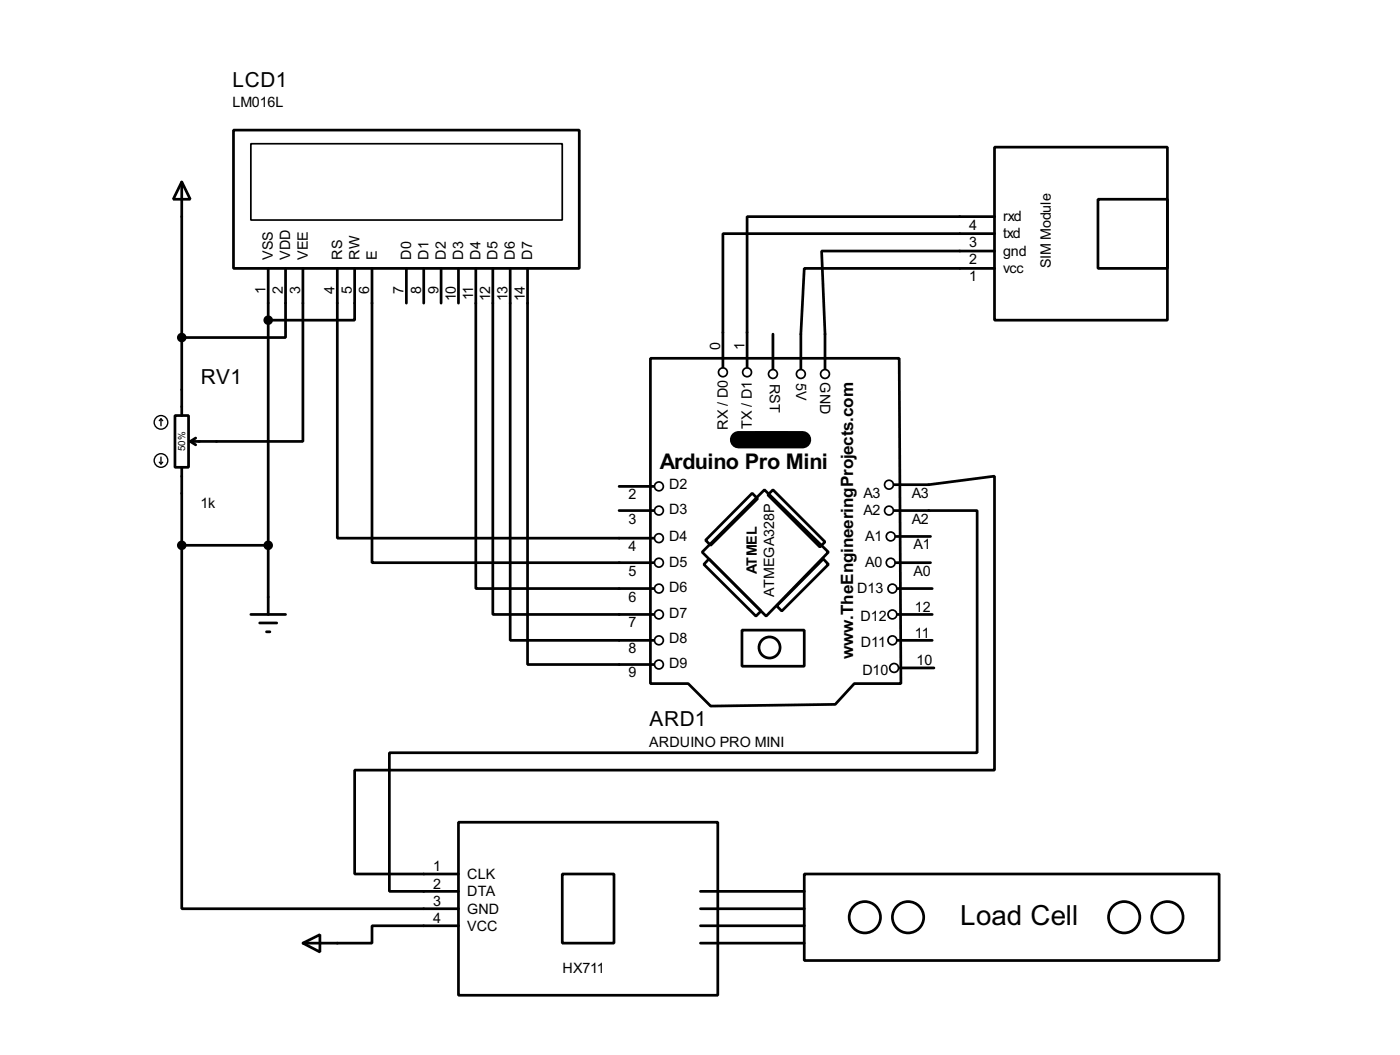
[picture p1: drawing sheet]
<svg xmlns="http://www.w3.org/2000/svg" width="206mm" height="155mm" viewBox="0 0 206 155" stroke-linecap="round" stroke-linejoin="round" font-family="sans-serif">
<g fill="none" stroke="#000" stroke-width=".4">
<path d="M34.3 19.1h50.8v20.3h-50.8zM26.7 26.7l1.3 2.6h-2.5zM26.7 26.7v34.3M39.4 39.4v50.8M42 39.4v10.2h-15.3M44.5 39.4v25.4h-16.5M49.6 39.4v39.6h46.5M52.1 39.4v7.6h-12.7M54.7 39.4v43.2h41.4M59.7 39.4v5.1M62.3 39.4v5.1M64.8 39.4v5.1"/>
<path d="M67.4 39.4v5.1M69.9 39.4v47h26.2M72.4 39.4v50.8h23.7M75 39.4v54.6h21.1M77.5 39.4v58.2h18.6M146.1 21.6h25.4v25.4h-25.4zM146.1 39.4h-27.9l-.5 9.7v5.1M146.1 36.9h-25.4l.5 12.2v5.1M146.1 31.8h-36.3v22.1M146.1 34.3h-39.9v19.6M161.3 29.3h10.2v10.1h-10.2zM95.6 52.6h36.5l.3 47.8h-6.9l-2.8 3-18.3 .3-3.3-3.3h-5.5z"/>
<path d="M113.6 49.1v5.1M25.7 61h2v7.6h-2zM26.7 68.6v11.5M28 64.8l.8 .5M28.8 64.3l-.8 .5M91 71.4h5.1M91 75h5.1M110.5 72.4l.8 .8-6.9 6.9-.7-.8zM111.1 63.6h4.5v2h-4.5zM112.8 72.7l.8-.8 7.6 7.7-.7 .7zM131.4 75h12.2v35.5h-86.4v20.4h10.2M131.4 71.2h5.1l9.6-1.3v43.2h-94v15.2h15.3"/>
<path d="M131.6 78.8h5.1M26.7 80.1v53.3h40.7M26.7 80.1h12.7M36.9 90.2h5.1M38.2 91.5h2.5M39.2 92.8h.5M103.2 81.1l9.1-9.2 9.4 9.2-9.1 9.4zM104.2 82.1l7.6 7.6-.7 .8-7.7-7.6zM109 92.5h9.2v5.3h-9.2zM121 82.1l.7 .8-6.8 6.8-.8-.7zM131.6 82.6h5.1M131.9 86.4h5.1"/>
<path d="M131.9 90.2h5.1M131.9 94h5.1M132.1 98.1h5.1M44.5 138.5l2.5-1.3v2.6zM67.4 120.7h38.1v25.4h-38.1zM67.4 135.9h-12.7v2.6h-10.2M82.6 128.3h7.6v10.2h-7.6zM102.9 133.4h15.3M102.9 130.9h15.3M102.9 135.9h15.3M102.9 138.5h15.3M118.2 128.3h60.9v12.7h-60.9z"/>
<circle cx="113" cy="95.1" r="1.55"/>
<circle cx="127" cy="134.7" r="2.3"/>
<circle cx="133.4" cy="134.7" r="2.3"/>
<circle cx="165.1" cy="134.7" r="2.3"/>
<circle cx="171.5" cy="134.7" r="2.3"/>
</g>
<g fill="none" stroke="#000" stroke-width=".25">
<path d="M36.9 21.1h45.7v11.2h-45.7z"/>
<circle cx="106.2" cy="54.7" r=".65"/>
<circle cx="109.7" cy="54.7" r=".65"/>
<circle cx="113.5" cy="54.9" r=".65"/>
<circle cx="117.6" cy="54.9" r=".65"/>
<circle cx="121.2" cy="54.9" r=".65"/>
<circle cx="96.8" cy="71.4" r=".65"/>
<circle cx="96.8" cy="79" r=".65"/>
<circle cx="96.8" cy="75" r=".65"/>
<circle cx="130.6" cy="75" r=".65"/>
<circle cx="130.6" cy="71.2" r=".65"/>
<circle cx="130.8" cy="78.8" r=".65"/>
<circle cx="96.8" cy="97.6" r=".65"/>
<circle cx="96.8" cy="82.6" r=".65"/>
<circle cx="96.8" cy="94" r=".65"/>
<circle cx="96.8" cy="90.2" r=".65"/>
<circle cx="96.8" cy="86.4" r=".65"/>
<circle cx="130.8" cy="82.6" r=".65"/>
<circle cx="131.1" cy="94" r=".65"/>
<circle cx="131.1" cy="86.4" r=".65"/>
<circle cx="131.1" cy="90.2" r=".65"/>
<circle cx="131.3" cy="98.1" r=".65"/>
</g>
<path d="M108.5 64.6h9.4" fill="none" stroke="#000" stroke-width="2.6"/>
<g fill="#000" stroke="#000" stroke-width=".4">
<circle cx="26.7" cy="49.6" r=".5"/>
<circle cx="39.4" cy="47" r=".5"/>
<circle cx="26.7" cy="80.1" r=".5"/>
<circle cx="39.4" cy="80.1" r=".5"/>
</g>
<g fill="none" stroke="#000" stroke-width=".2">
<path d="M23.4 67.9l.3 .2M23.7 61.5l-.3 .3M23.7 61.5l.2 .3M23.7 61.5v1M23.7 67.1v1M23.9 67.9l-.2 .2"/>
<circle cx="23.6" cy="67.6" r="1"/>
<circle cx="23.6" cy="62" r="1"/>
</g>
<text font-size="4.6" x="141.1" y="135.8">Load Cell</text>
<text font-size="3.6" x="97" y="68.9">Arduino Pro Mini</text>
<g font-size="3.4">
<text x="34.2" y="12.7">LCD1</text>
<text x="29.5" y="56.4">RV1</text>
<text x="95.4" y="106.6">ARD1</text>
</g>
<text font-size="2.8" x="125.4" y="96.8" transform="rotate(-90 125.4 96.8)">www.TheEngineeringProjects.com</text>
<g font-size="2.4">
<text x="34.1" y="15.7">LM016L</text>
<text x="142.4" y="33.7">4</text>
<text x="147.4" y="32.5">rxd</text>
<text x="147.4" y="35">txd</text>
<text x="40.1" y="38.1" transform="rotate(-90 40.1 38.1)">VSS</text>
<text x="42.7" y="38.1" transform="rotate(-90 42.7 38.1)">VDD</text>
<text x="45.2" y="38.1" transform="rotate(-90 45.2 38.1)">VEE</text>
<text x="50.3" y="38.1" transform="rotate(-90 50.3 38.1)">RS</text>
<text x="52.8" y="38.1" transform="rotate(-90 52.8 38.1)">RW</text>
<text x="55.4" y="38.1" transform="rotate(-90 55.4 38.1)">E</text>
<text x="60.4" y="38.1" transform="rotate(-90 60.4 38.1)">D0</text>
<text x="63" y="38.1" transform="rotate(-90 63 38.1)">D1</text>
<text x="65.5" y="38.1" transform="rotate(-90 65.5 38.1)">D2</text>
<text x="68.1" y="38.1" transform="rotate(-90 68.1 38.1)">D3</text>
<text x="70.6" y="38.1" transform="rotate(-90 70.6 38.1)">D4</text>
<text x="73.1" y="38.1" transform="rotate(-90 73.1 38.1)">D5</text>
<text x="75.7" y="38.1" transform="rotate(-90 75.7 38.1)">D6</text>
<text x="78.2" y="38.1" transform="rotate(-90 78.2 38.1)">D7</text>
<text x="142.4" y="41.3">1</text>
<text x="142.4" y="38.8">2</text>
<text x="142.4" y="36.2">3</text>
<text x="147.4" y="40.1">vcc</text>
<text x="147.4" y="37.6">gnd</text>
<text x="154.4" y="39.4" transform="rotate(-90 154.4 39.4)">SIM Module</text>
<text x="39" y="43.1" transform="rotate(-90 39 43.1)">1</text>
<text x="41.6" y="43.1" transform="rotate(-90 41.6 43.1)">2</text>
<text x="44.1" y="43.1" transform="rotate(-90 44.1 43.1)">3</text>
<text x="49.2" y="43.1" transform="rotate(-90 49.2 43.1)">4</text>
<text x="51.7" y="43.1" transform="rotate(-90 51.7 43.1)">5</text>
<text x="54.3" y="43.1" transform="rotate(-90 54.3 43.1)">6</text>
<text x="59.3" y="43.1" transform="rotate(-90 59.3 43.1)">7</text>
<text x="61.9" y="43.1" transform="rotate(-90 61.9 43.1)">8</text>
<text x="64.4" y="43.1" transform="rotate(-90 64.4 43.1)">9</text>
<text x="67" y="44.3" transform="rotate(-90 67 44.3)">10</text>
<text x="69.5" y="44.1" transform="rotate(-90 69.5 44.1)">11</text>
<text x="72" y="44.3" transform="rotate(-90 72 44.3)">12</text>
<text x="74.6" y="44.3" transform="rotate(-90 74.6 44.3)">13</text>
<text x="77.1" y="44.3" transform="rotate(-90 77.1 44.3)">14</text>
<text x="105.8" y="51.4" transform="rotate(-90 105.8 51.4)">0</text>
<text x="109.4" y="51.4" transform="rotate(-90 109.4 51.4)">1</text>
<text x="113.1" y="56.3" transform="rotate(90 113.1 56.3)">RST</text>
<text x="116.9" y="56.2" transform="rotate(90 116.9 56.2)">5V</text>
<text x="120.5" y="56.1" transform="rotate(90 120.5 56.1)">GND</text>
<text x="106.9" y="63.1" transform="rotate(-90 106.9 63.1)">RX / D0</text>
<text x="110.4" y="63" transform="rotate(-90 110.4 63)">TX / D1</text>
<text x="98.3" y="71.9">D2</text>
<text x="29.5" y="74.5">1k</text>
<text x="92.4" y="73.3">2</text>
<text x="92.4" y="76.9">3</text>
<text x="98.3" y="75.4">D3</text>
<text x="126.8" y="73.1">A3</text>
<text x="126.8" y="75.7">A2</text>
<text x="133.9" y="73.1">A3</text>
<text x="133.9" y="76.9">A2</text>
<text x="92.4" y="80.9">4</text>
<text x="98.3" y="83.3">D5</text>
<text x="98.3" y="79.5">D4</text>
<text x="127.1" y="79.5">A1</text>
<text x="127.1" y="83.3">A0</text>
<text x="134.2" y="80.7">A1</text>
<text x="92.4" y="84.5">5</text>
<text x="92.4" y="88.3">6</text>
<text x="98.3" y="86.9">D6</text>
<text x="111.2" y="84.3" transform="rotate(-90 111.2 84.3)">ATMEL</text>
<text x="113.8" y="87.6" transform="rotate(-90 113.8 87.6)">ATMEGA328P</text>
<text x="125.9" y="87.1">D13</text>
<text x="134.2" y="84.5">A0</text>
<text x="134.4" y="89.8">12</text>
<text x="92.4" y="92.1">7</text>
<text x="92.4" y="95.9">8</text>
<text x="98.3" y="94.5">D8</text>
<text x="98.3" y="90.7">D7</text>
<text x="126.4" y="91.2">D12</text>
<text x="126.5" y="95">D11</text>
<text x="134.4" y="93.6">11</text>
<text x="92.4" y="99.5">9</text>
<text x="98.3" y="98">D9</text>
<text x="126.7" y="99.1">D10</text>
<text x="134.7" y="97.7">10</text>
<text x="95.4" y="109.6">ARDUINO PRO MINI</text>
<text x="63.7" y="127.9">1</text>
<text x="63.7" y="130.5">2</text>
<text x="68.6" y="129">CLK</text>
<text x="68.6" y="131.6">DTA</text>
<text x="63.7" y="133">3</text>
<text x="63.7" y="135.5">4</text>
<text x="68.6" y="134.1">GND</text>
<text x="68.6" y="136.6">VCC</text>
<text x="82.6" y="142.9">HX711</text>
</g>
<text font-size="1.6" x="27.2" y="66.2" transform="rotate(-90 27.2 66.2)">50%</text>
</svg>
